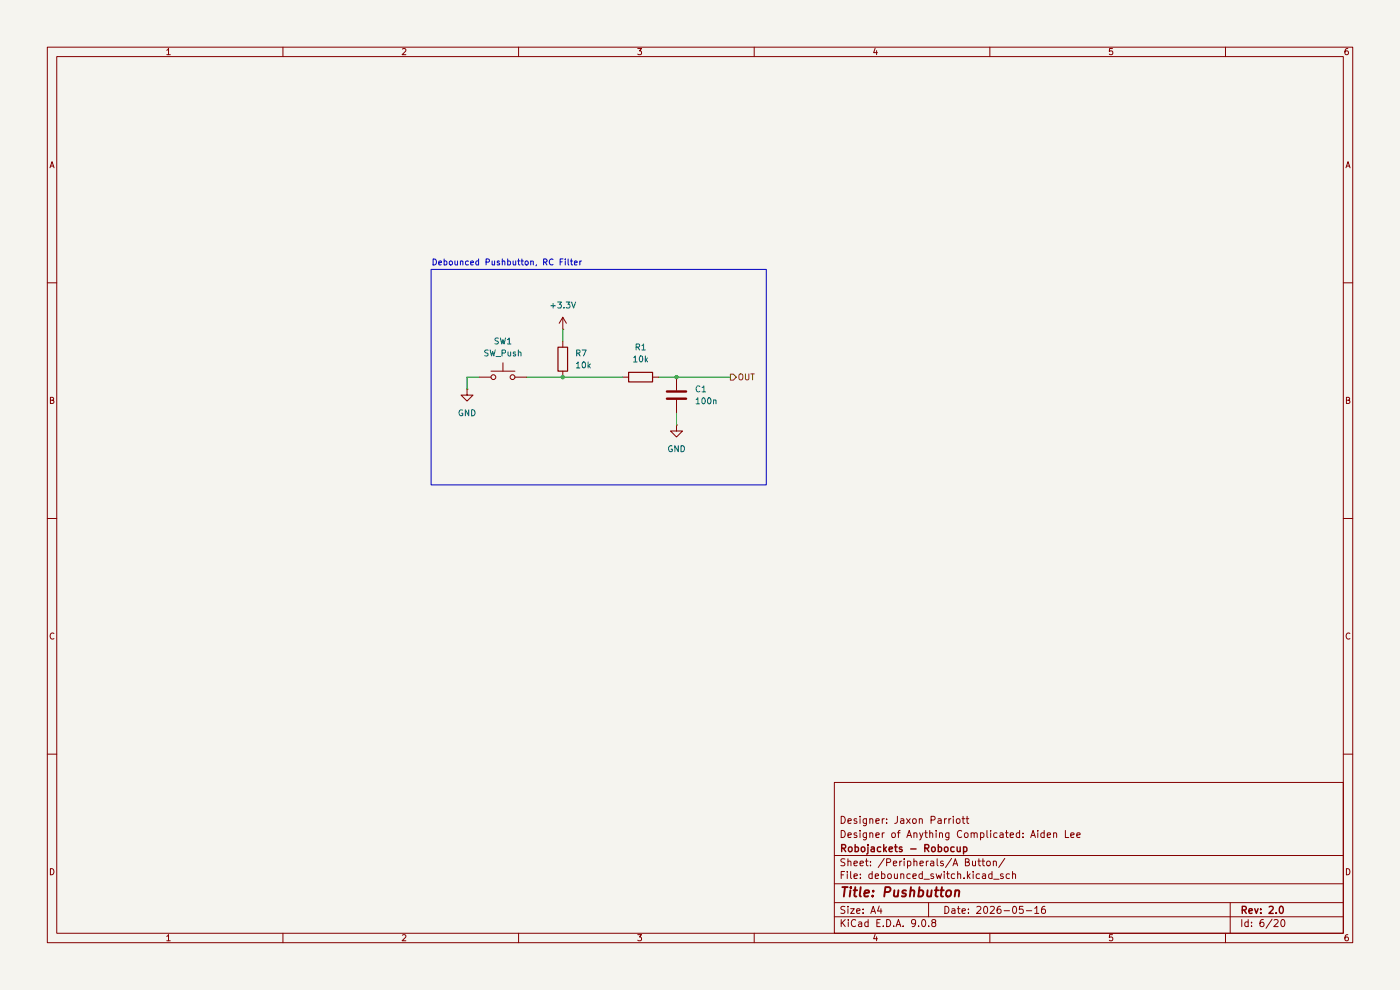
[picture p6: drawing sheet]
(kicad_sch
 (version 20260306)
 (generator "eeschema")
 (generator_version "10.0")
 (paper "A4")
 (title_block
  (title "Pushbutton")
  (date "2026-05-16")
  (rev "2.0")
  (company "Robojackets - Robocup")
  (comment 1 "Designer of Anything Complicated: Aiden Lee")
  (comment 2 "Designer: Jaxon Parriott"))
 (lib_symbols
  (symbol "Device:C"
   (pin_numbers (hide yes))
   (pin_names
    (offset 0.254)) (exclude_from_sim no) (in_bom yes) (on_board yes)
   (in_pos_files yes)
   (duplicate_pin_numbers_are_jumpers no)
   (property "Reference" "C" (at 0.635 2.54 0) (show_name no) (do_not_autoplace no) (effects (font (size 1.27 1.27)) (justify left)))
   (property "Value" "C" (at 0.635 -2.54 0) (show_name no) (do_not_autoplace no) (effects (font (size 1.27 1.27)) (justify left)))
   (property "Footprint" "" (at 0.9652 -3.81 0) (show_name no) (do_not_autoplace no) (hide yes) (effects (font (size 1.27 1.27))))
   (property "Datasheet" "" (at 0 0 0) (show_name no) (do_not_autoplace no) (hide yes) (effects (font (size 1.27 1.27))))
   (property "Description" "Unpolarized capacitor" (at 0 0 0) (show_name no) (do_not_autoplace no) (hide yes) (effects (font (size 1.27 1.27))))
   (symbol "C_0_1"
    (polyline (pts (xy -2.032 0.762) (xy 2.032 0.762)) (stroke (width 0.508) (type default)) (fill (type none)))
    (polyline (pts (xy -2.032 -0.762) (xy 2.032 -0.762)) (stroke (width 0.508) (type default)) (fill (type none))))
   (symbol "C_1_1"
    (pin passive line (at 0 3.81 270) (length 2.794) (name "" (effects (font (size 1.27 1.27)))) (number "1" (effects (font (size 1.27 1.27)))))
    (pin passive line (at 0 -3.81 90) (length 2.794) (name "" (effects (font (size 1.27 1.27)))) (number "2" (effects (font (size 1.27 1.27))))))
   (embedded_fonts no))
  (symbol "Device:R"
   (pin_numbers (hide yes))
   (pin_names
    (offset 0)) (exclude_from_sim no) (in_bom yes) (on_board yes)
   (in_pos_files yes)
   (duplicate_pin_numbers_are_jumpers no)
   (property "Reference" "R" (at 2.032 0 90) (show_name no) (do_not_autoplace no) (effects (font (size 1.27 1.27))))
   (property "Value" "R" (at 0 0 90) (show_name no) (do_not_autoplace no) (effects (font (size 1.27 1.27))))
   (property "Footprint" "" (at -1.778 0 90) (show_name no) (do_not_autoplace no) (hide yes) (effects (font (size 1.27 1.27))))
   (property "Datasheet" "" (at 0 0 0) (show_name no) (do_not_autoplace no) (hide yes) (effects (font (size 1.27 1.27))))
   (property "Description" "Resistor" (at 0 0 0) (show_name no) (do_not_autoplace no) (hide yes) (effects (font (size 1.27 1.27))))
   (symbol "R_0_1"
    (rectangle (start -1.016 -2.54) (end 1.016 2.54) (stroke (width 0.254) (type default)) (fill (type none))))
   (symbol "R_1_1"
    (pin passive line (at 0 3.81 270) (length 1.27) (name "" (effects (font (size 1.27 1.27)))) (number "1" (effects (font (size 1.27 1.27)))))
    (pin passive line (at 0 -3.81 90) (length 1.27) (name "" (effects (font (size 1.27 1.27)))) (number "2" (effects (font (size 1.27 1.27))))))
   (embedded_fonts no))
  (symbol "Switch:SW_Push"
   (pin_numbers (hide yes))
   (pin_names
    (offset 1.016) (hide yes)) (exclude_from_sim no) (in_bom yes) (on_board yes)
   (in_pos_files yes)
   (duplicate_pin_numbers_are_jumpers no)
   (property "Reference" "SW" (at 1.27 2.54 0) (show_name no) (do_not_autoplace no) (effects (font (size 1.27 1.27)) (justify left)))
   (property "Value" "SW_Push" (at 0 -1.524 0) (show_name no) (do_not_autoplace no) (effects (font (size 1.27 1.27))))
   (property "Footprint" "" (at 0 5.08 0) (show_name no) (do_not_autoplace no) (hide yes) (effects (font (size 1.27 1.27))))
   (property "Datasheet" "" (at 0 5.08 0) (show_name no) (do_not_autoplace no) (hide yes) (effects (font (size 1.27 1.27))))
   (property "Description" "Push button switch, generic, two pins" (at 0 0 0) (show_name no) (do_not_autoplace no) (hide yes) (effects (font (size 1.27 1.27))))
   (symbol "SW_Push_0_1"
    (circle (center -2.032 0) (radius 0.508) (stroke (width 0) (type default)) (fill (type none)))
    (polyline (pts (xy 0 1.27) (xy 0 3.048)) (stroke (width 0) (type default)) (fill (type none)))
    (circle (center 2.032 0) (radius 0.508) (stroke (width 0) (type default)) (fill (type none)))
    (polyline (pts (xy 2.54 1.27) (xy -2.54 1.27)) (stroke (width 0) (type default)) (fill (type none)))
    (pin passive line (at -5.08 0 0) (length 2.54) (name "1" (effects (font (size 1.27 1.27)))) (number "1" (effects (font (size 1.27 1.27)))))
    (pin passive line (at 5.08 0 180) (length 2.54) (name "2" (effects (font (size 1.27 1.27)))) (number "2" (effects (font (size 1.27 1.27))))))
   (embedded_fonts no))
  (symbol "power:+3.3V"
   (power global)
   (pin_numbers (hide yes))
   (pin_names
    (offset 0) (hide yes)) (exclude_from_sim no) (in_bom yes) (on_board yes)
   (in_pos_files yes)
   (duplicate_pin_numbers_are_jumpers no)
   (property "Reference" "#PWR" (at 0 -3.81 0) (show_name no) (do_not_autoplace no) (hide yes) (effects (font (size 1.27 1.27))))
   (property "Value" "+3.3V" (at 0 3.556 0) (show_name no) (do_not_autoplace no) (effects (font (size 1.27 1.27))))
   (property "Footprint" "" (at 0 0 0) (show_name no) (do_not_autoplace no) (hide yes) (effects (font (size 1.27 1.27))))
   (property "Datasheet" "" (at 0 0 0) (show_name no) (do_not_autoplace no) (hide yes) (effects (font (size 1.27 1.27))))
   (property "Description" "Power symbol creates a global label with name \"+3.3V\"" (at 0 0 0) (show_name no) (do_not_autoplace no) (hide yes) (effects (font (size 1.27 1.27))))
   (symbol "+3.3V_0_1"
    (polyline (pts (xy -0.762 1.27) (xy 0 2.54)) (stroke (width 0) (type default)) (fill (type none)))
    (polyline (pts (xy 0 2.54) (xy 0.762 1.27)) (stroke (width 0) (type default)) (fill (type none)))
    (polyline (pts (xy 0 0) (xy 0 2.54)) (stroke (width 0) (type default)) (fill (type none))))
   (symbol "+3.3V_1_1"
    (pin power_in line (at 0 0 90) (length 0) (name "" (effects (font (size 1.27 1.27)))) (number "1" (effects (font (size 1.27 1.27))))))
   (embedded_fonts no))
  (symbol "power:GND"
   (power global)
   (pin_numbers (hide yes))
   (pin_names
    (offset 0) (hide yes)) (exclude_from_sim no) (in_bom yes) (on_board yes)
   (in_pos_files yes)
   (duplicate_pin_numbers_are_jumpers no)
   (property "Reference" "#PWR" (at 0 -6.35 0) (show_name no) (do_not_autoplace no) (hide yes) (effects (font (size 1.27 1.27))))
   (property "Value" "GND" (at 0 -3.81 0) (show_name no) (do_not_autoplace no) (effects (font (size 1.27 1.27))))
   (property "Footprint" "" (at 0 0 0) (show_name no) (do_not_autoplace no) (hide yes) (effects (font (size 1.27 1.27))))
   (property "Datasheet" "" (at 0 0 0) (show_name no) (do_not_autoplace no) (hide yes) (effects (font (size 1.27 1.27))))
   (property "Description" "Power symbol creates a global label with name \"GND\" , ground" (at 0 0 0) (show_name no) (do_not_autoplace no) (hide yes) (effects (font (size 1.27 1.27))))
   (symbol "GND_0_1"
    (polyline (pts (xy 0 0) (xy 0 -1.27) (xy 1.27 -1.27) (xy 0 -2.54) (xy -1.27 -1.27) (xy 0 -1.27)) (stroke (width 0) (type default)) (fill (type none))))
   (symbol "GND_1_1"
    (pin power_in line (at 0 0 270) (length 0) (name "" (effects (font (size 1.27 1.27)))) (number "1" (effects (font (size 1.27 1.27))))))
   (embedded_fonts no)))
 (rectangle
  (start 91.44 57.15)
  (end 162.56 102.87)
  (stroke (width 0) (type default))
  (fill (type none)))
 (text "Debounced Pushbutton, RC Filter"
  (exclude_from_sim no)
  (at 91.44 55.88 0)
  (effects (font (size 1.27 1.27)) (justify left)))
 (junction
  (at 143.51 80.01)
  (diameter 0)
  (color 0 0 0 0))
 (junction
  (at 119.38 80.01)
  (diameter 0)
  (color 0 0 0 0))
 (wire
  (pts (xy 119.38 80.01) (xy 132.08 80.01))
  (stroke (width 0) (type default)))
 (wire
  (pts (xy 143.51 87.63) (xy 143.51 90.17))
  (stroke (width 0) (type default)))
 (wire
  (pts (xy 139.7 80.01) (xy 143.51 80.01))
  (stroke (width 0) (type default)))
 (wire
  (pts (xy 119.38 69.85) (xy 119.38 72.39))
  (stroke (width 0) (type default)))
 (wire
  (pts (xy 111.76 80.01) (xy 119.38 80.01))
  (stroke (width 0) (type default)))
 (wire
  (pts (xy 101.6 80.01) (xy 99.06 80.01))
  (stroke (width 0) (type default)))
 (wire
  (pts (xy 99.06 80.01) (xy 99.06 82.55))
  (stroke (width 0) (type default)))
 (wire
  (pts (xy 143.51 80.01) (xy 154.94 80.01))
  (stroke (width 0) (type default)))
 (hierarchical_label "OUT"
  (shape output)
  (at 154.94 80.01 0)
  (effects (font (size 1.27 1.27)) (justify left)))
 (symbol
  (lib_id "Device:C")
  (at 143.51 83.82 0)
  (unit 1)
  (body_style 1)
  (exclude_from_sim no)
  (in_bom yes)
  (on_board yes)
  (in_pos_files yes)
  (dnp no)
  (fields_autoplaced yes)
  (property "Reference" "C1" (at 147.32 82.5499 0) (show_name no) (do_not_autoplace no) (effects (font (size 1.27 1.27)) (justify left)))
  (property "Value" "100n" (at 147.32 85.0899 0) (show_name no) (do_not_autoplace no) (effects (font (size 1.27 1.27)) (justify left)))
  (property "Footprint" "Capacitor_SMD:C_0402_1005Metric" (at 144.4752 87.63 0) (hide yes) (show_name no) (do_not_autoplace no) (effects (font (size 1.27 1.27))))
  (property "Datasheet" "" (at 143.51 83.82 0) (hide yes) (show_name no) (do_not_autoplace no) (effects (font (size 1.27 1.27))))
  (property "Description" "Unpolarized capacitor" (at 143.51 83.82 0) (hide yes) (show_name no) (do_not_autoplace no) (effects (font (size 1.27 1.27))))
  (pin "2")
  (pin "1")
  (instances (project "robocup-controller-pcb" (path "" (reference "C2") (unit 1)) (path "" (reference "C4") (unit 1)) (path "" (reference "C1") (unit 1)) (path "" (reference "C3") (unit 1)) (path "" (reference "C5") (unit 1)) (path "" (reference "C6") (unit 1)))))
 (symbol
  (lib_id "power:GND")
  (at 99.06 82.55 0)
  (unit 1)
  (body_style 1)
  (exclude_from_sim no)
  (in_bom yes)
  (on_board yes)
  (in_pos_files yes)
  (dnp no)
  (fields_autoplaced yes)
  (property "Reference" "#PWR013" (at 99.06 88.9 0) (hide yes) (show_name no) (do_not_autoplace no) (effects (font (size 1.27 1.27))))
  (property "Value" "GND" (at 99.06 87.63 0) (show_name no) (do_not_autoplace no) (effects (font (size 1.27 1.27))))
  (property "Footprint" "" (at 99.06 82.55 0) (hide yes) (show_name no) (do_not_autoplace no) (effects (font (size 1.27 1.27))))
  (property "Datasheet" "" (at 99.06 82.55 0) (hide yes) (show_name no) (do_not_autoplace no) (effects (font (size 1.27 1.27))))
  (property "Description" "Power symbol creates a global label with name \"GND\" , ground" (at 99.06 82.55 0) (hide yes) (show_name no) (do_not_autoplace no) (effects (font (size 1.27 1.27))))
  (pin "1")
  (instances (project "robocup-controller-pcb" (path "" (reference "#PWR014") (unit 1)) (path "" (reference "#PWR016") (unit 1)) (path "" (reference "#PWR013") (unit 1)) (path "" (reference "#PWR015") (unit 1)) (path "" (reference "#PWR017") (unit 1)) (path "" (reference "#PWR018") (unit 1)))))
 (symbol
  (lib_id "Device:R")
  (at 119.38 76.2 0)
  (unit 1)
  (body_style 1)
  (exclude_from_sim no)
  (in_bom yes)
  (on_board yes)
  (in_pos_files yes)
  (dnp no)
  (fields_autoplaced yes)
  (property "Reference" "R7" (at 121.92 74.9299 0) (show_name no) (do_not_autoplace no) (effects (font (size 1.27 1.27)) (justify left)))
  (property "Value" "10k" (at 121.92 77.4699 0) (show_name no) (do_not_autoplace no) (effects (font (size 1.27 1.27)) (justify left)))
  (property "Footprint" "Resistor_SMD:R_0402_1005Metric" (at 117.602 76.2 90) (hide yes) (show_name no) (do_not_autoplace no) (effects (font (size 1.27 1.27))))
  (property "Datasheet" "" (at 119.38 76.2 0) (hide yes) (show_name no) (do_not_autoplace no) (effects (font (size 1.27 1.27))))
  (property "Description" "Resistor" (at 119.38 76.2 0) (hide yes) (show_name no) (do_not_autoplace no) (effects (font (size 1.27 1.27))))
  (pin "2")
  (pin "1")
  (instances (project "robocup-controller-pcb" (path "" (reference "R8") (unit 1)) (path "" (reference "R10") (unit 1)) (path "" (reference "R7") (unit 1)) (path "" (reference "R9") (unit 1)) (path "" (reference "R11") (unit 1)) (path "" (reference "R12") (unit 1)))))
 (symbol
  (lib_id "Device:R")
  (at 135.89 80.01 90)
  (unit 1)
  (body_style 1)
  (exclude_from_sim no)
  (in_bom yes)
  (on_board yes)
  (in_pos_files yes)
  (dnp no)
  (fields_autoplaced yes)
  (property "Reference" "R1" (at 135.89 73.66 90) (show_name no) (do_not_autoplace no) (effects (font (size 1.27 1.27))))
  (property "Value" "10k" (at 135.89 76.2 90) (show_name no) (do_not_autoplace no) (effects (font (size 1.27 1.27))))
  (property "Footprint" "Resistor_SMD:R_0402_1005Metric" (at 135.89 81.788 90) (hide yes) (show_name no) (do_not_autoplace no) (effects (font (size 1.27 1.27))))
  (property "Datasheet" "" (at 135.89 80.01 0) (hide yes) (show_name no) (do_not_autoplace no) (effects (font (size 1.27 1.27))))
  (property "Description" "Resistor" (at 135.89 80.01 0) (hide yes) (show_name no) (do_not_autoplace no) (effects (font (size 1.27 1.27))))
  (pin "1")
  (pin "2")
  (instances (project "robocup-controller-pcb" (path "" (reference "R2") (unit 1)) (path "" (reference "R4") (unit 1)) (path "" (reference "R1") (unit 1)) (path "" (reference "R3") (unit 1)) (path "" (reference "R5") (unit 1)) (path "" (reference "R6") (unit 1)))))
 (symbol
  (lib_id "Switch:SW_Push")
  (at 106.68 80.01 0)
  (unit 1)
  (body_style 1)
  (exclude_from_sim no)
  (in_bom yes)
  (on_board yes)
  (in_pos_files yes)
  (dnp no)
  (fields_autoplaced yes)
  (property "Reference" "SW1" (at 106.68 72.39 0) (show_name no) (do_not_autoplace no) (effects (font (size 1.27 1.27))))
  (property "Value" "SW_Push" (at 106.68 74.93 0) (show_name no) (do_not_autoplace no) (effects (font (size 1.27 1.27))))
  (property "Footprint" "Button_Switch_THT:SW_PUSH-12mm" (at 106.68 74.93 0) (hide yes) (show_name no) (do_not_autoplace no) (effects (font (size 1.27 1.27))))
  (property "Datasheet" "" (at 106.68 74.93 0) (hide yes) (show_name no) (do_not_autoplace no) (effects (font (size 1.27 1.27))))
  (property "Description" "Push button switch, generic, two pins" (at 106.68 80.01 0) (hide yes) (show_name no) (do_not_autoplace no) (effects (font (size 1.27 1.27))))
  (pin "2")
  (pin "1")
  (instances (project "robocup-controller-pcb" (path "" (reference "SW2") (unit 1)) (path "" (reference "SW4") (unit 1)) (path "" (reference "SW1") (unit 1)) (path "" (reference "SW3") (unit 1)) (path "" (reference "SW5") (unit 1)) (path "" (reference "SW6") (unit 1)))))
 (symbol
  (lib_id "power:GND")
  (at 143.51 90.17 0)
  (unit 1)
  (body_style 1)
  (exclude_from_sim no)
  (in_bom yes)
  (on_board yes)
  (in_pos_files yes)
  (dnp no)
  (fields_autoplaced yes)
  (property "Reference" "#PWR019" (at 143.51 96.52 0) (hide yes) (show_name no) (do_not_autoplace no) (effects (font (size 1.27 1.27))))
  (property "Value" "GND" (at 143.51 95.25 0) (show_name no) (do_not_autoplace no) (effects (font (size 1.27 1.27))))
  (property "Footprint" "" (at 143.51 90.17 0) (hide yes) (show_name no) (do_not_autoplace no) (effects (font (size 1.27 1.27))))
  (property "Datasheet" "" (at 143.51 90.17 0) (hide yes) (show_name no) (do_not_autoplace no) (effects (font (size 1.27 1.27))))
  (property "Description" "Power symbol creates a global label with name \"GND\" , ground" (at 143.51 90.17 0) (hide yes) (show_name no) (do_not_autoplace no) (effects (font (size 1.27 1.27))))
  (pin "1")
  (instances (project "robocup-controller-pcb" (path "" (reference "#PWR020") (unit 1)) (path "" (reference "#PWR022") (unit 1)) (path "" (reference "#PWR019") (unit 1)) (path "" (reference "#PWR021") (unit 1)) (path "" (reference "#PWR023") (unit 1)) (path "" (reference "#PWR024") (unit 1)))))
 (symbol
  (lib_id "power:+3.3V")
  (at 119.38 69.85 0)
  (unit 1)
  (body_style 1)
  (exclude_from_sim no)
  (in_bom yes)
  (on_board yes)
  (in_pos_files yes)
  (dnp no)
  (fields_autoplaced yes)
  (property "Reference" "#PWR025" (at 119.38 73.66 0) (hide yes) (show_name no) (do_not_autoplace no) (effects (font (size 1.27 1.27))))
  (property "Value" "+3.3V" (at 119.38 64.77 0) (show_name no) (do_not_autoplace no) (effects (font (size 1.27 1.27))))
  (property "Footprint" "" (at 119.38 69.85 0) (hide yes) (show_name no) (do_not_autoplace no) (effects (font (size 1.27 1.27))))
  (property "Datasheet" "" (at 119.38 69.85 0) (hide yes) (show_name no) (do_not_autoplace no) (effects (font (size 1.27 1.27))))
  (property "Description" "Power symbol creates a global label with name \"+3.3V\"" (at 119.38 69.85 0) (hide yes) (show_name no) (do_not_autoplace no) (effects (font (size 1.27 1.27))))
  (pin "1")
  (instances (project "robocup-controller-pcb" (path "" (reference "#PWR026") (unit 1)) (path "" (reference "#PWR028") (unit 1)) (path "" (reference "#PWR025") (unit 1)) (path "" (reference "#PWR027") (unit 1)) (path "" (reference "#PWR029") (unit 1)) (path "" (reference "#PWR030") (unit 1))))))
